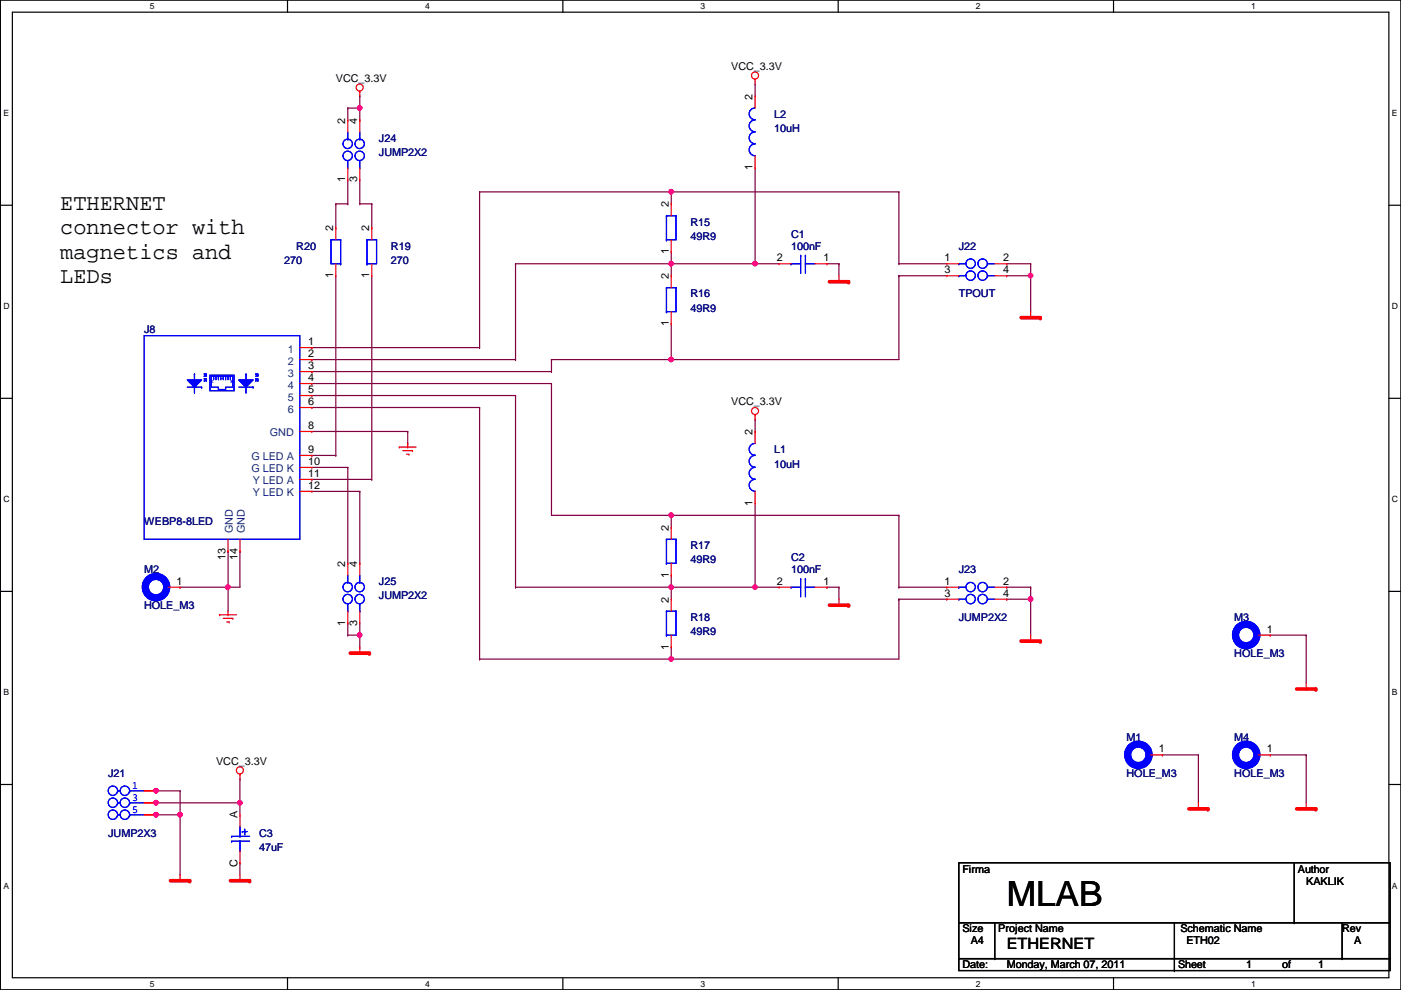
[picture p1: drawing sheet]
# OrCAD Capture schematic ETH02.DSN
size A4; title: ETHERNET; rev: A; note: ETH02

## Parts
C1  100nF  [C0805]
C2  100nF  [C0805]
C3  47uF  [ELYTC]
J8  WEBP8-8LED  [SI-52003]
J21  JUMP2X3  [JUMP2X3]
J22  TPOUT  [JUMP2X2]
J23  JUMP2X2  [JUMP2X2]
J24  JUMP2X2  [JUMP2X2]
J25  JUMP2X2  [JUMP2X2]
L1  10uH  [L1210]
L2  10uH  [L1210]
M1  HOLE_M3  [HOLE_M3]
M2  HOLE_M3  [HOLE_M3]
M3  HOLE_M3  [HOLE_M3]
M4  HOLE_M3  [HOLE_M3]
R15  49R9  [R0805]
R16  49R9  [R0805]
R17  49R9  [R0805]
R18  49R9  [R0805]
R19  270  [R0805]
R20  270  [R0805]

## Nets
GND: C1.1 C2.1 C3.C J21.1 J21.2 J21.5 J21.6 J22.2 J22.4 J23.2 J23.4 J25.1 J25.3 M1.1(PIN) M3.1(PIN) M4.1(PIN)
GND_EARTH: J8.8(GND) J8.13(GND) J8.14(GND) M2.1(PIN)
VCC_3.3V: C3.A J21.3 J21.4 J24.2 J24.4 L1.2 L2.2
N2849539: C1.2 J8.2 L2.1 R15.1 R16.2
N2849547: J8.3 J22.3 R16.1
N2849633: J8.1 J22.1 R15.2
N2849670: J8.4 J23.1 R17.2
N2849771: J8.6 J23.3 R18.1
N2849898: C2.2 J8.5 L1.1 R17.1 R18.2
N2892849: J24.1 R20.2
N2892861: J24.3 R19.2
N2892876: J8.9(G_LED_A) R20.1
N2892883: J8.11(Y_LED_A) R19.1
N2892890: J8.10(G_LED_K) J25.2
N2892897: J8.12(Y_LED_K) J25.4

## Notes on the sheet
- ETHERNET
  connector with
  magnetics and
  LEDs
